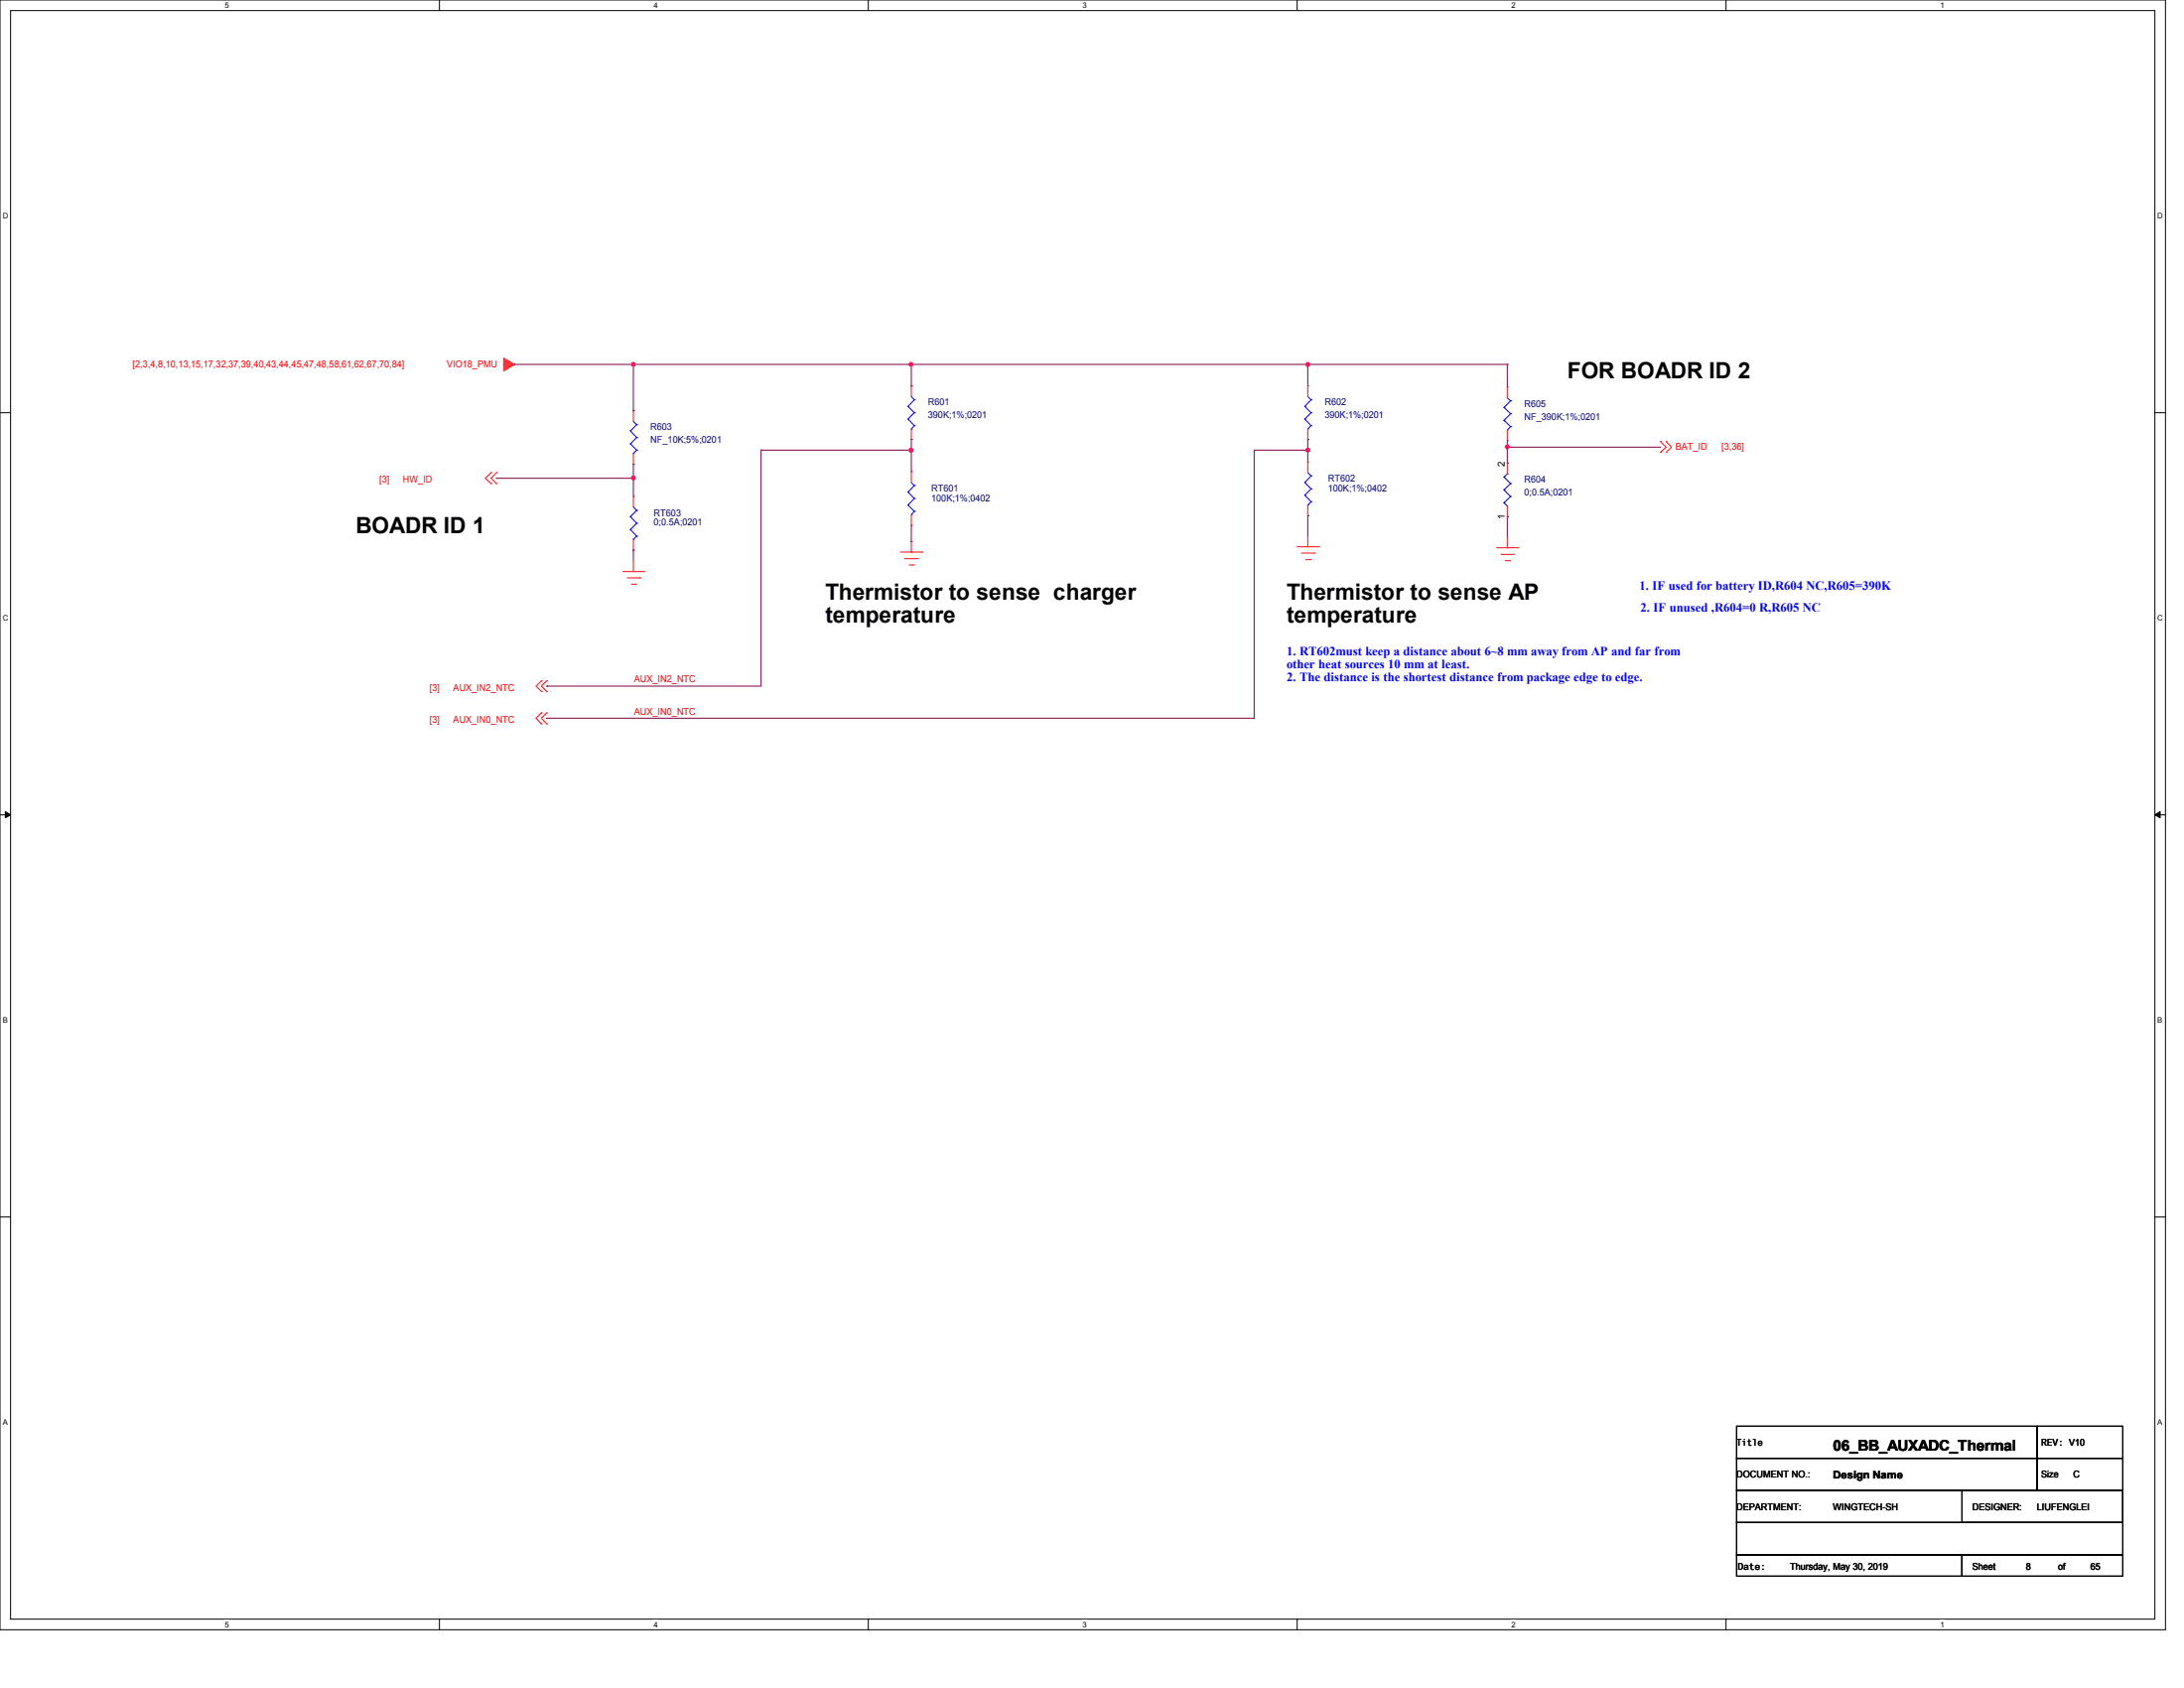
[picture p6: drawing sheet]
<svg xmlns="http://www.w3.org/2000/svg" width="279mm" height="216mm" viewBox="0 0 279 216" stroke-linecap="round" stroke-linejoin="round" font-family="sans-serif">
<path d="M0 0h277v208.4h-277zM1.4 1.4h274.3v205.7h-274.3z" fill="none" stroke="#000" stroke-width=".13"/>
<g fill="#fff">
<path d="M28.8 .1h.5v1.1h-.5z"/>
<path d="M28.8 207.2h.5v1.1h-.5z"/>
</g>
<path d="M56.2 0v1.4M56.2 207.1v1.3" fill="none" stroke="#000" stroke-width=".13"/>
<g fill="#fff">
<path d="M83.7 .1h.5v1.1h-.5z"/>
<path d="M83.7 207.2h.5v1.1h-.5z"/>
</g>
<path d="M111.1 0v1.4M111.1 207.1v1.3" fill="none" stroke="#000" stroke-width=".13"/>
<g fill="#fff">
<path d="M138.5 .1h.6v1.1h-.6z"/>
<path d="M138.5 207.2h.6v1.1h-.6z"/>
</g>
<path d="M165.9 0v1.4M165.9 207.1v1.3" fill="none" stroke="#000" stroke-width=".13"/>
<g fill="#fff">
<path d="M193.4 .1h.5v1.1h-.5z"/>
<path d="M193.4 207.2h.5v1.1h-.5z"/>
</g>
<path d="M220.8 0v1.4M220.8 207.1v1.3" fill="none" stroke="#000" stroke-width=".13"/>
<g fill="#fff">
<path d="M248.2 .1h.6v1.1h-.6z"/>
<path d="M248.2 207.2h.6v1.1h-.6z"/>
<path d="M.3 27.1h.8v1.1h-.8z"/>
<path d="M276 27.1h.7v1.1h-.7z"/>
<path d="M.3 78.5h.8v1.1h-.8z"/>
<path d="M276 78.5h.7v1.1h-.7z"/>
</g>
<path d="M0 52.8h1.4M275.7 52.8h1.3" fill="none" stroke="#000" stroke-width=".13"/>
<g fill="#fff">
<path d="M.3 129.9h.7v1.1h-.7z"/>
<path d="M276 129.9h.6v1.1h-.6z"/>
</g>
<path d="M0 104.2h1.4M275.7 104.2h1.3" fill="none" stroke="#000" stroke-width=".13"/>
<path d="M.7 103.8l.7 .4-.7 .4zM275.7 104.2l.7-.4v.8z" fill="#000" stroke="#000" stroke-width=".13"/>
<g fill="#fff">
<path d="M.3 181.4h.7v1.1h-.7z"/>
<path d="M276 181.4h.6v1.1h-.6z"/>
</g>
<path d="M0 155.7h1.4M275.7 155.7h1.3M222.2 182.4h38.4v4.1h-38.4zM222.2 186.5h38.4v4.1h-38.4zM222.2 198.9h28.8v2.7h-28.8zM222.2 194.7h49.4v4.2h-49.4zM222.2 190.6h49.4v4.1h-49.4zM251 198.9h20.6v2.7h-20.6zM251 190.6h20.6v4.1h-20.6zM260.6 182.4h11v4.1h-11zM260.6 186.5h11v4.1h-11z" fill="none" stroke="#000" stroke-width=".13"/>
<g fill="none" stroke="#f00" stroke-width=".13">
<path d="M81 52.5h.1M81 59.4h.1M81 52.5v1.4M81 58v1.4M116.6 49.4h.1M116.6 56.2h.1M116.6 49.4v1.3M116.6 54.9v1.3M167.3 49.4h.1M167.3 56.2h.1M167.3 59.1h.1M167.3 49.4v1.3"/>
<path d="M167.3 54.9v1.3M167.3 59.1v1.4M192.8 49.5h.1M192.8 56.3h.1M192.8 59.2h.1M192.8 49.5v1.4M192.8 55v1.3M192.8 59.2v1.4M212.4 57.9h.1M212.4 56.5h.1M212.4 56.5l.7 .7-.7 .7M213.1 56.5l.7 .7-.7 .7"/>
<path d="M213.1 57.9h.1M213.1 56.5h.1M62.8 60.5l-.7 .7 .7 .6M62.8 60.5h.1M62.8 61.8h.1M63.5 60.5h.1M63.5 61.8h.1M63.5 60.5l-.7 .7 .7 .6M79.7 73.1h2.7M80.2 73.9h1.7M80.8 74.7h.5M81 73.1h.1"/>
<path d="M81 63.5h.1M81 70.4h.1M81 63.5v1.4M81 69v1.4M81 71.7v1.4M81.3 74.7h.1M81.9 73.9h.1M82.4 73.1h.1M115.2 70.6h2.7M115.7 71.5h1.7M116.3 72.3h.5M116.6 70.6h.1"/>
<path d="M116.6 60.3h.1M116.6 67.2h.1M116.6 60.3v1.4M116.6 65.8v1.4M116.6 69.3v1.3M116.8 72.3h.1M117.4 71.5h.1M117.9 70.6h.1M165.9 69.9h2.8M166.5 70.7h1.6M167 71.6h.6M167.3 69.9h.1"/>
<path d="M167.3 66h.1M167.3 64.6v1.4M167.3 68.6v1.3M167.6 71.6h.1M168.1 70.7h.1M168.7 69.9h.1M191.5 70.1h2.7M192 70.9h1.6M192.6 71.7h.5M192.8 70.1h.1M192.8 66.1h.1M192.8 64.7v1.4"/>
<path d="M192.8 68.7v1.4M193.1 71.7h.1M193.6 70.9h.1M194.2 70.1h.1M69.3 91.2l-.7 .7 .7 .7M69.3 87.1l-.7 .7 .7 .6M69.3 91.2h.1M69.3 92.6h.1M69.3 87.1h.1M69.3 88.4h.1M69.9 91.2h.1M69.9 92.6h.1"/>
<path d="M69.9 87.1h.1M69.9 88.4h.1M69.9 91.2l-.6 .7 .6 .7M69.9 87.1l-.6 .7 .6 .6"/>
</g>
<path d="M64.4 45.8l1.4 .8-1.4 .9z" fill-rule="evenodd" fill="#f00" stroke="#f00" stroke-width=".13"/>
<g fill="none" stroke="#00f" stroke-width=".13">
<path d="M80.6 55.1h.1M80.6 56.8h.1M80.6 55.1l.8 .9M80.6 56.8l.8 .8M81 58h.1M81 53.9l.4 .4M81.4 54.3h.1M81.4 56h.1M81.4 57.6h.1M81.4 54.3l-.8 .8M81.4 56l-.8 .8M81.4 57.6l-.4 .4"/>
<path d="M116.2 52h.1M116.2 53.6h.1M116.2 52l.8 .8M116.2 53.6l.8 .8M116.6 54.9h.1M116.6 50.7l.4 .4M117 51.1h.1M117 52.8h.1M117 54.4h.1M117 51.1l-.8 .9M117 52.8l-.8 .8M117 54.4l-.4 .5"/>
<path d="M166.9 52h.1M166.9 53.6h.1M166.9 52l.8 .8M166.9 53.6l.8 .8M167.3 54.9h.1M167.3 50.7l.4 .4M167.7 51.1h.1M167.7 52.8h.1M167.7 54.4h.1M167.7 51.1l-.8 .9M167.7 52.8l-.8 .8M167.7 54.4l-.4 .5"/>
<path d="M192.4 52.1h.1M192.4 53.8h.1M192.4 52.1l.9 .8M192.4 53.8l.9 .8M192.8 55h.1M192.8 50.9l.5 .4M193.3 51.3h.1M193.3 52.9h.1M193.3 54.6h.1M193.3 51.3l-.9 .8M193.3 52.9l-.9 .9M193.3 54.6l-.5 .4"/>
<path d="M80.6 66.1h.1M80.6 67.7h.1M80.6 66.1l.8 .8M80.6 67.7l.8 .9M81 69h.1M81 64.9l.4 .4M81.4 65.3h.1M81.4 66.9h.1M81.4 68.6h.1M81.4 65.3l-.8 .8M81.4 66.9l-.8 .8M81.4 68.6l-.4 .4"/>
<path d="M116.2 62.9h.1M116.2 64.6h.1M116.2 62.9l.8 .9M116.2 64.6l.8 .8M116.6 65.8h.1M116.6 61.7l.4 .4M117 62.1h.1M117 63.8h.1M117 65.4h.1M117 62.1l-.8 .8M117 63.8l-.8 .8M117 65.4l-.4 .4"/>
<path d="M166.9 61.7h.1M166.9 63.3h.1M166.9 61.7l.8 .8M166.9 63.3l.8 .9M167.3 64.6h.1M167.3 60.5l.4 .4M167.7 60.9h.1M167.7 62.5h.1M167.7 64.2h.1M167.7 60.9l-.8 .8M167.7 62.5l-.8 .8M167.7 64.2l-.4 .4"/>
<path d="M192.4 64.3l.4 .4M192.4 62.7l.9 .8M192.4 61l.9 .8M192.4 64.3h.1M192.4 62.7h.1M192.4 61h.1M192.8 60.6h.1M192.8 60.6l-.4 .4M193.3 63.5h.1M193.3 61.8h.1M193.3 63.5l-.9 .8M193.3 61.8l-.9 .9"/>
</g>
<g fill="none" stroke="#800040" stroke-width=".13">
<path d="M65.8 46.6h127M81 46.6h.1M81 52.5h.1M81 59.4h.1M81 46.6v5.9M81 59.4v4.1M97.4 57.6h.1M97.4 57.6v30.2h-27.5M97.4 57.6h19.2M116.6 57.6h.1M116.6 56.2h.1M116.6 46.6h.1"/>
<path d="M116.6 49.4h.1M116.6 46.6v2.8M116.6 56.2v4.1M160.4 57.6h.1M160.4 57.6h6.9M160.4 57.6v34.3h-90.5M167.3 56.2h.1M167.3 57.6h.1M167.3 46.6h.1M167.3 46.6v2.8M167.3 56.2v2.9M192.8 57.2h19.6"/>
<path d="M192.8 57.2h.1M192.8 46.6h.1M192.8 59.2h.1M192.8 46.6v2.9M192.8 56.3v2.9M63.5 61.2h17.5M63.5 61.2h.1M81 61.2h.1M81 70.4h.1M81 70.4v1.3M116.6 69.3h.1M116.6 67.2v2.1"/>
<path d="M167.3 66h.1M167.3 66v2.6M192.8 66.1h.1M192.8 66.1v2.6M69.9 91.9h.1M69.9 87.8h.1"/>
</g>
<g fill="#f0f" stroke="#f0f" stroke-width=".13">
<circle cx="116.5" cy="57.6" r=".25"/>
<circle cx="167.3" cy="57.6" r=".25"/>
<circle cx="81" cy="46.6" r=".25"/>
<circle cx="167.3" cy="46.6" r=".25"/>
<circle cx="116.5" cy="46.6" r=".25"/>
<circle cx="81" cy="61.1" r=".25"/>
<circle cx="192.8" cy="57.2" r=".25"/>
</g>
<g font-size="2.9">
<text x="200.5" y="48.3">FOR BOADR ID 2</text>
<text x="45.5" y="68.2">BOADR ID 1</text>
<text x="105.6" y="76.7">Thermistor to sense charger</text>
<text x="164.6" y="76.7">Thermistor to sense AP</text>
<text x="105.6" y="79.7">temperature</text>
<text x="164.6" y="79.7">temperature</text>
</g>
<text font-size="1.9" x="234.5" y="185.5">06_BB_AUXADC_Thermal</text>
<g font-size="1.6" fill="#00f">
<text x="209.7" y="75.4">1. IF used for battery ID,R604 NC,R605=390K</text>
<text x="164.6" y="83.8">1. RT602must keep a distance about 6~8 mm away from AP and far from</text>
<text x="209.9" y="78.3">2. IF unused ,R604=0 R,R605 NC</text>
<text x="164.6" y="85.5">other heat sources 10 mm at least.</text>
<text x="164.6" y="87.2">2. The distance is the shortest distance from package edge to edge.</text>
</g>
<text font-size="1.4" x="234.5" y="189.1">Design Name</text>
<g font-size="1.2" fill="#f00">
<text x="17" y="46.9">[2,3,4,8,10,13,15,17,32,37,39,40,43,44,45,47,48,58,61,62,67,70,84]</text>
<text x="57.2" y="46.9">VIO18_PMU</text>
<text x="214.4" y="57.5">BAT_ID</text>
<text x="220.2" y="57.5">[3,36]</text>
<text x="48.6" y="61.8">[3]</text>
<text x="51.6" y="61.8">HW_ID</text>
<text x="55" y="88.3">[3]</text>
<text x="58" y="88.3">AUX_IN2_NTC</text>
<text x="81.1" y="87.3">AUX_IN2_NTC</text>
<text x="55" y="92.5">[3]</text>
<text x="58" y="92.5">AUX_IN0_NTC</text>
<text x="81.1" y="91.4">AUX_IN0_NTC</text>
</g>
<g font-size="1.2" fill="#000080">
<text x="118.7" y="51.9">R601</text>
<text x="118.7" y="53.5">390K;1%;0201</text>
<text x="169.5" y="51.9">R602</text>
<text x="169.5" y="53.5">390K;1%;0201</text>
<text x="195" y="52">R605</text>
<text x="195" y="53.7">NF_390K;1%;0201</text>
<text x="83.2" y="55">R603</text>
<text x="83.2" y="56.7">NF_10K;5%;0201</text>
<text x="83.6" y="66">RT603</text>
<text x="119.2" y="62.9">RT601</text>
<text x="119.2" y="64.1">100K;1%;0402</text>
<text x="169.9" y="61.6">RT602</text>
<text x="169.9" y="62.9">100K;1%;0402</text>
<text x="195" y="61.8">R604</text>
<text x="195" y="63.4">0;0.5A;0201</text>
<text x="83.6" y="67.2">0;0.5A;0201</text>
</g>
<g font-size="1.2">
<text x="192.5" y="59.6" transform="rotate(-90 192.5 59.6)">2</text>
<text x="192.5" y="66.4" transform="rotate(-90 192.5 66.4)">1</text>
<text x="222.1" y="184.9">Title</text>
<text x="261.1" y="184.9">REV: V10</text>
<text x="222.1" y="189">DOCUMENT NO.:</text>
<text x="261.1" y="189">Size</text>
<text x="265.2" y="189">C</text>
<text x="222.1" y="193.2">DEPARTMENT:</text>
<text x="234.5" y="193.2">WINGTECH-SH</text>
<text x="252.3" y="193.2">DESIGNER:</text>
<text x="260.6" y="193.2">LIUFENGLEI</text>
<text x="222.3" y="200.8">Date:</text>
<text x="229" y="200.8">Thursday, May 30, 2019</text>
<text x="252.3" y="200.8">Sheet</text>
<text x="259.2" y="200.8">8</text>
<text x="263.3" y="200.8">of</text>
<text x="267.4" y="200.8">65</text>
</g>
<g font-size="1">
<text x="28.8" y="1">5</text>
<text x="83.6" y="1">4</text>
<text x="138.5" y="1">3</text>
<text x="193.4" y="1">2</text>
<text x="248.2" y="1">1</text>
<text x=".3" y="27.9">D</text>
<text x="276" y="27.9">D</text>
<text x=".3" y="79.4">C</text>
<text x="276" y="79.4">C</text>
<text x=".3" y="130.8">B</text>
<text x="276" y="130.8">B</text>
<text x=".3" y="182.2">A</text>
<text x="276" y="182.2">A</text>
<text x="28.8" y="208.1">5</text>
<text x="83.6" y="208.1">4</text>
<text x="138.5" y="208.1">3</text>
<text x="193.4" y="208.1">2</text>
<text x="248.2" y="208.1">1</text>
</g>
</svg>
